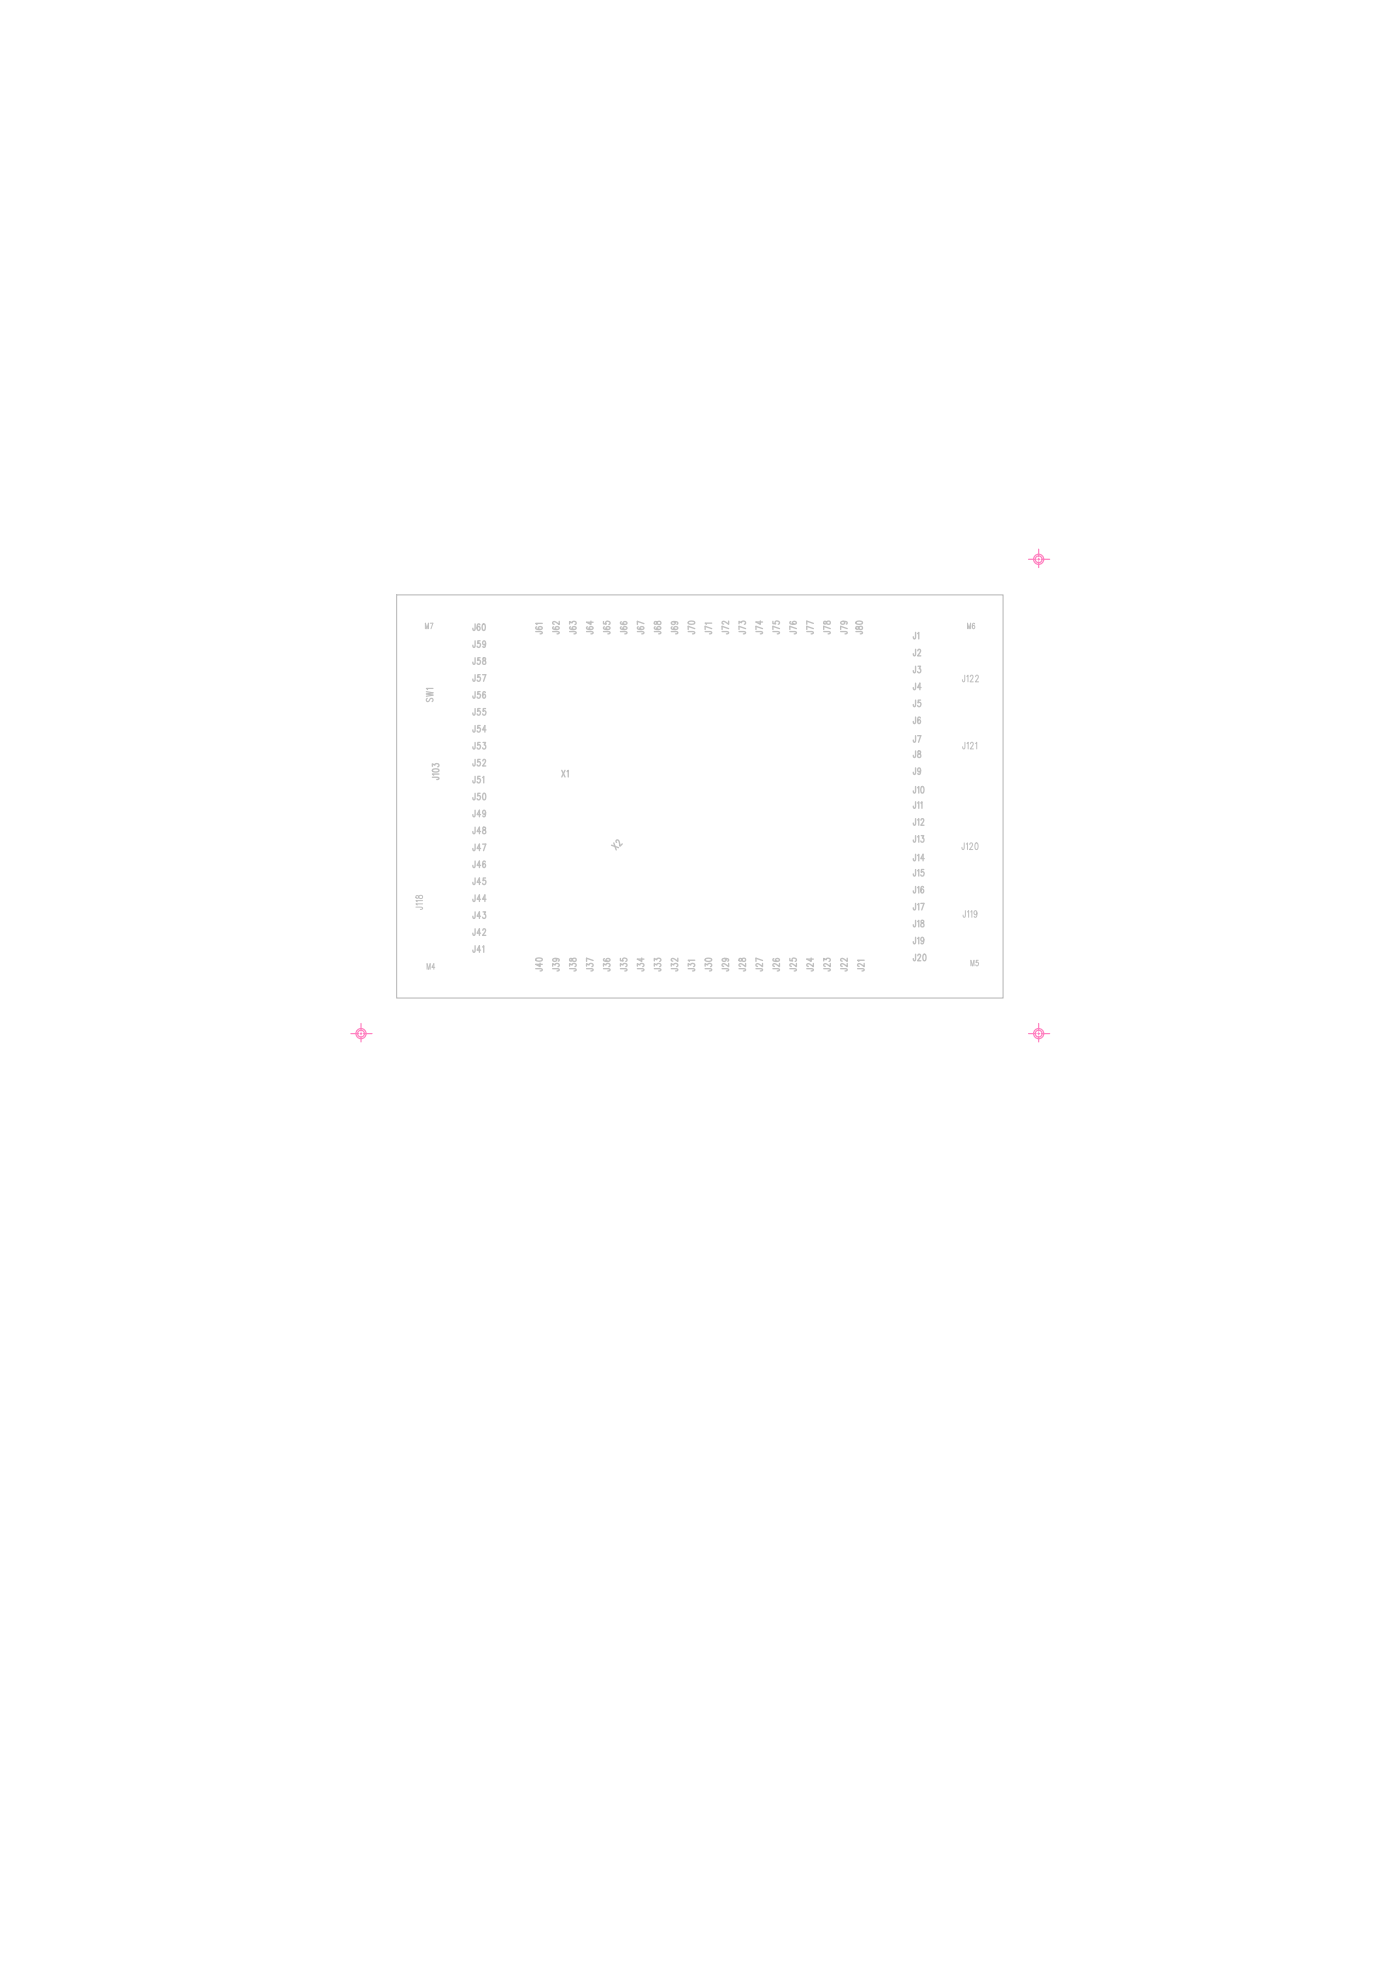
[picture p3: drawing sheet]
<svg xmlns="http://www.w3.org/2000/svg" width="210mm" height="297mm" viewBox="0 0 210 297" stroke-linecap="round" stroke-linejoin="round" font-family="sans-serif">
<path d="M59.5 89.2h90.9v60.5h-90.9z" fill="none" stroke="#c0c0c0" stroke-width=".18"/>
<g fill="none" stroke="#ff80c0" stroke-width=".18">
<path d="M154.2 83.9h1.1M155.6 83.9h.3M155.7 82.3v1.2M155.7 83.7v.3M155.7 84.2v.9M156.1 83.9h1.3M52.6 155h1.1M54 155h.3M54.1 153.5v1.1M54.1 154.9v.2M54.1 155.4v.8M54.5 155h1.3"/>
<path d="M154.2 155h1.1M155.6 155h.3M155.7 153.5v1.1M155.7 154.9v.2M155.7 155.4v.8M156.1 155h1.3"/>
<circle cx="155.7" cy="83.9" r=".76"/>
<circle cx="155.7" cy="83.9" r=".51"/>
<circle cx="54.1" cy="155" r=".76"/>
<circle cx="54.1" cy="155" r=".51"/>
<circle cx="155.7" cy="155" r=".76"/>
<circle cx="155.7" cy="155" r=".51"/>
</g>
<g font-size="1.5" fill="#c0c0c0">
<text x="70.9" y="94.5">J60</text>
<text x="81.3" y="95" transform="rotate(-90 81.3 95)">J61</text>
<text x="83.8" y="95" transform="rotate(-90 83.8 95)">J62</text>
<text x="86.4" y="95" transform="rotate(-90 86.4 95)">J63</text>
<text x="88.9" y="95" transform="rotate(-90 88.9 95)">J64</text>
<text x="91.5" y="95" transform="rotate(-90 91.5 95)">J65</text>
<text x="94" y="95" transform="rotate(-90 94 95)">J66</text>
<text x="96.5" y="95" transform="rotate(-90 96.5 95)">J67</text>
<text x="99.1" y="95" transform="rotate(-90 99.1 95)">J68</text>
<text x="101.6" y="95" transform="rotate(-90 101.6 95)">J69</text>
<text x="104.2" y="95" transform="rotate(-90 104.2 95)">J70</text>
<text x="106.7" y="95" transform="rotate(-90 106.7 95)">J71</text>
<text x="109.2" y="95" transform="rotate(-90 109.2 95)">J72</text>
<text x="111.8" y="95" transform="rotate(-90 111.8 95)">J73</text>
<text x="114.3" y="95" transform="rotate(-90 114.3 95)">J74</text>
<text x="116.9" y="95" transform="rotate(-90 116.9 95)">J75</text>
<text x="119.4" y="95" transform="rotate(-90 119.4 95)">J76</text>
<text x="121.9" y="95" transform="rotate(-90 121.9 95)">J77</text>
<text x="124.5" y="95" transform="rotate(-90 124.5 95)">J78</text>
<text x="127" y="95" transform="rotate(-90 127 95)">J79</text>
<text x="129.3" y="95" transform="rotate(-90 129.3 95)">J80</text>
<text x="136.9" y="95.8">J1</text>
<text x="70.9" y="99.6">J58</text>
<text x="70.9" y="97.1">J59</text>
<text x="136.9" y="98.3">J2</text>
<text x="136.9" y="100.9">J3</text>
<text x="64.9" y="105.2" transform="rotate(-90 64.9 105.2)">SW1</text>
<text x="70.9" y="107.2">J55</text>
<text x="70.9" y="104.7">J56</text>
<text x="70.9" y="102.2">J57</text>
<text x="136.9" y="103.4">J4</text>
<text x="136.9" y="106">J5</text>
<text x="144.4" y="102.1">J122</text>
<text x="70.9" y="112.3">J53</text>
<text x="70.9" y="109.8">J54</text>
<text x="136.9" y="108.5">J6</text>
<text x="136.9" y="111.3">J7</text>
<text x="136.9" y="113.6">J8</text>
<text x="144.4" y="112.2">J121</text>
<text x="65.8" y="116.9" transform="rotate(-90 65.8 116.9)">J103</text>
<text x="70.9" y="119.9">J50</text>
<text x="70.9" y="117.4">J51</text>
<text x="70.9" y="114.9">J52</text>
<text x="84.2" y="116.5">X1</text>
<text x="136.9" y="118.9">J10</text>
<text x="136.9" y="116.1">J9</text>
<text x="70.9" y="125">J48</text>
<text x="70.9" y="122.5">J49</text>
<text x="136.9" y="123.7">J12</text>
<text x="136.9" y="121.2">J11</text>
<text x="70.9" y="130.1">J46</text>
<text x="70.9" y="127.6">J47</text>
<text x="92.4" y="127.4" transform="rotate(-45 92.4 127.4)">X2</text>
<text x="136.9" y="126.3">J13</text>
<text x="136.9" y="129.1">J14</text>
<text x="136.9" y="131.4">J15</text>
<text x="144.3" y="127.3">J120</text>
<text x="63.3" y="136.3" transform="rotate(-90 63.3 136.3)">J118</text>
<text x="70.9" y="137.7">J43</text>
<text x="70.9" y="135.2">J44</text>
<text x="70.9" y="132.6">J45</text>
<text x="136.9" y="133.9">J16</text>
<text x="136.9" y="136.4">J17</text>
<text x="144.5" y="137.5">J119</text>
<text x="70.9" y="142.8">J41</text>
<text x="70.9" y="140.3">J42</text>
<text x="136.9" y="139">J18</text>
<text x="136.9" y="141.5">J19</text>
<text x="81.3" y="145.6" transform="rotate(-90 81.3 145.6)">J40</text>
<text x="83.8" y="145.6" transform="rotate(-90 83.8 145.6)">J39</text>
<text x="86.4" y="145.6" transform="rotate(-90 86.4 145.6)">J38</text>
<text x="88.9" y="145.6" transform="rotate(-90 88.9 145.6)">J37</text>
<text x="91.5" y="145.6" transform="rotate(-90 91.5 145.6)">J36</text>
<text x="94" y="145.6" transform="rotate(-90 94 145.6)">J35</text>
<text x="96.5" y="145.6" transform="rotate(-90 96.5 145.6)">J34</text>
<text x="99.1" y="145.6" transform="rotate(-90 99.1 145.6)">J33</text>
<text x="101.6" y="145.6" transform="rotate(-90 101.6 145.6)">J32</text>
<text x="104.2" y="145.6" transform="rotate(-90 104.2 145.6)">J31</text>
<text x="106.7" y="145.6" transform="rotate(-90 106.7 145.6)">J30</text>
<text x="109.2" y="145.6" transform="rotate(-90 109.2 145.6)">J29</text>
<text x="111.8" y="145.6" transform="rotate(-90 111.8 145.6)">J28</text>
<text x="114.3" y="145.6" transform="rotate(-90 114.3 145.6)">J27</text>
<text x="116.9" y="145.6" transform="rotate(-90 116.9 145.6)">J26</text>
<text x="119.4" y="145.6" transform="rotate(-90 119.4 145.6)">J25</text>
<text x="121.9" y="145.6" transform="rotate(-90 121.9 145.6)">J24</text>
<text x="124.5" y="145.6" transform="rotate(-90 124.5 145.6)">J23</text>
<text x="127" y="145.6" transform="rotate(-90 127 145.6)">J22</text>
<text x="129.6" y="145.6" transform="rotate(-90 129.6 145.6)">J21</text>
<text x="136.9" y="144.1">J20</text>
</g>
<g font-size="1.3" fill="#c0c0c0">
<text x="63.8" y="94.3">M7</text>
<text x="145.1" y="94.3">M6</text>
<text x="64" y="145.3">M4</text>
<text x="145.6" y="144.8">M5</text>
</g>
</svg>
